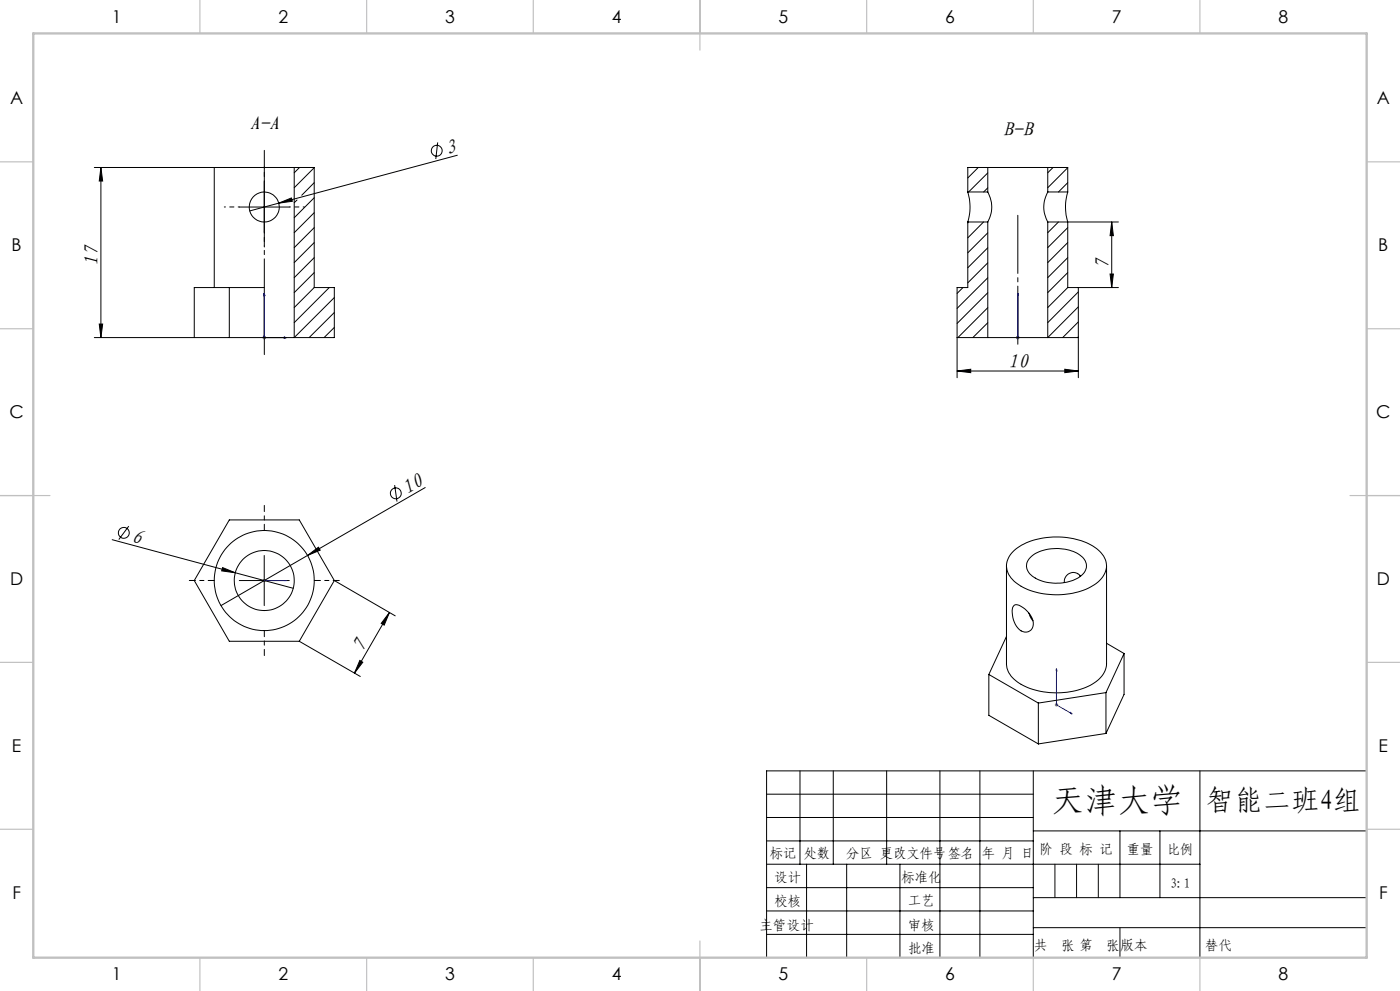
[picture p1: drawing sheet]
<svg xmlns="http://www.w3.org/2000/svg" width="420mm" height="297mm" viewBox="0 0 420 297" stroke-linecap="round" stroke-linejoin="round" font-family="sans-serif">
<g fill="none" stroke="#000" stroke-width=".3">
<path d="M28.3 50.2h36M30.3 50.2v51M30.3 50.2l.5 4.1h-1zM79.3 54.5v15M131.3 42.7l-.6 5M137.2 46.5l-53.6 14.4M71.8 62.1h15M83.6 60.9l3.8-1.6 .3 1zM83.6 60.9l-8.7 2.3M320.3 66.5h15.2M333.5 66.5v19.7M333.5 66.5l.5 4.1h-1z"/>
<path d="M29.8 97.1h1l-.5 4.1zM323.5 86.2h12M333 82.1h1l-.5 4.1zM28.3 101.2h30M287.1 111.2l4.1-.5v1zM287.1 101.2v12M287.1 111.2h36.4M319.4 110.7l4.1 .5-4.1 .5zM323.5 101.2v12M38.6 157.7l-3 4M118.4 145.4l.7 4.9M127.6 146.1l-35.3 20.4"/>
<path d="M33.7 161.7l36.9 10M66.8 170.1l3.8 1.6-4.1-.6zM70.6 171.7l17.4 4.6M71.8 174h15M79.3 166.5v15M92.3 166.5l3.2-2.5 .6 .9zM92.3 166.5l-26 15M100.3 174l18.3 10.6M89.8 192.2l18.3 10.5M107.9 197.9l.9 .6-2.5 3.3zM116.8 183.5l-1.5 3.9-.9-.6zM116.8 183.5l-10.5 18.3"/>
<path d="M230 238h80M240 231v28M250 231v28M266 231v28M282 231v56M294 231v56M310 231v56M360 231v56M410 231h-180v56M230 245h80M230 252h80M230 259h130"/>
<path d="M242 259v28M254 259v28M270 259v28M310 249h100M336 249v20M348 249v20M230 266h80M230 273h80M310 269h100M310 278h100M230 280h80"/>
<circle cx="131" cy="45.2" r="1.63"/>
<circle cx="37.1" cy="159.7" r="1.62"/>
<circle cx="118.7" cy="147.8" r="1.63"/>
</g>
<g fill="none" stroke="#00f" stroke-width=".3">
<path d="M79.3 87.9v13.3h6.6M79.3 87.9l.1 .7h-.3zM305.3 87.9v.7v-.7M305.3 87.9v13.3M85.3 101l.6 .2-.6 .1zM305.3 101v.3zM305.3 101.2h.1M79.1 174h.3zM79.3 174h.1M79.3 174h6.6M85.9 174h-.6h.6M316.9 200.4l.2 .6-.3-.1z"/>
<path d="M316.9 200.4v10.8l4.7 2.8M321.2 213.5l.4 .5-.4-.2z"/>
</g>
<g fill="none" stroke="#808080" stroke-width=".3">
<path d="M78.8 101.2h1M78.9 100.8l.7 .7M79.3 100.7v1M79.6 100.8l-.7 .7M304.8 101.2h1M305 100.8l.7 .7M305.3 100.7v1M305.7 100.8l-.7 .7M78.8 174h1M78.9 173.6l.7 .7M79.3 173.5v1M79.6 173.6l-.7 .7"/>
<path d="M316.4 211.2h1.1M316.6 210.9l.7 .7M316.9 210.7v1M317.3 210.9l-.7 .7"/>
</g>
<path d="M79.3 54.5v-4.5M71.8 62h-4.5M79.3 69.5v4.5M86.8 62h4.5" fill="none" stroke="#000" stroke-width=".3" stroke-dasharray="30.5 1.3 1.3 1.3" stroke-dashoffset="30.1"/>
<path d="M79.3 159v-7.5M64.3 174h-7.5M94.3 174h7.5M79.3 189v7.5" fill="none" stroke="#000" stroke-width=".3" stroke-dasharray="30.5 1.3 1.3 1.3" stroke-dashoffset="28.6"/>
<path d="M305.3 103.2v-38.7" fill="none" stroke="#000" stroke-width=".3" stroke-dasharray="30.5 1.3 1.3 1.3" stroke-dashoffset="13.1"/>
<path d="M79.3 106.3v-61.2" fill="none" stroke="#000" stroke-width=".3" stroke-dasharray="30.5 1.3 1.3 1.3" stroke-dashoffset="1.8"/>
<path d="M316.5 259v10M323 259v10M329.5 259v10M336 278v9" fill="none" stroke="#0a0605" stroke-width=".3"/>
<g fill="none" stroke="#c0c0c0" stroke-width=".35">
<path d="M60 0v10M110 0v10M160 0v10M210 0v15M260 0v10M310 0v10M360 0v10M0 48.5h10M410 48.5h10M0 98.5h10M410 98.5h10M0 148.5h15"/>
<path d="M405 148.5h15M0 198.5h10M410 198.5h10M0 248.5h10M410 248.5h10M60 287v10M110 287v10M160 287v10M210 282v15M260 287v10M310 287v10M360 287v10"/>
</g>
<path d="M10 10h400v277h-400z" fill="none" stroke="#c0c0c0" stroke-width=".7"/>
<g fill="#00f">
<path d="M321.2 213.5l.4 .5-.4-.2zM316.9 200.4l.2 .6-.3-.1zM85.3 174h.6zM79.1 174h.3z"/>
<path d="M305.3 101v.3zM305.3 87.9v.7zM305.3 101v.3zM305.3 87.9v.7z"/>
<path d="M85.3 101l.6 .2-.6 .1zM79.3 87.9l.1 .7h-.3zM85.3 101l.6 .2-.6 .1zM79.3 87.9l.1 .7h-.3z"/>
</g>
<g fill="#000">
<path d="M83.6 60.9l3.8-1.6 .3 1zM66.8 170.1l3.8 1.6-4.1-.6zM92.3 166.5l3.2-2.5 .6 .9z"/>
<path d="M30.3 50.2l.5 4.1h-1zM29.8 97.1h1l-.5 4.1z"/>
<path d="M333 82.1h1l-.5 4.1zM333.5 66.5l.5 4.1h-1z"/>
<path d="M287.1 111.2l4.1-.5v1zM319.4 110.7l4.1 .5-4.1 .5z"/>
<path d="M107.9 197.9l.9 .6-2.5 3.3zM116.8 183.5l-1.5 3.9-.9-.6z"/>
</g>
<g fill="none" stroke="#000" stroke-width=".3">
<path d="M88.3 50.2h-24v36M88.3 50.2h6v36M88.3 50.2v51M89.1 59.9l-.8 .8M89.9 50.2l-1.6 1.6M94.3 50.3l-6 6M94.3 54.7l-3.8 3.8M94.3 59.3l-6 6M290.3 57.5a15.4 15.4 0 0 1 0 9M290.3 57.5h6M293.5 50.2l-3.2 3.1M296.3 57.5a9 9 0 0 1 0 9"/>
<path d="M296.3 50.2h18M296.3 50.2h-6v7.3M296.3 51.8l-5.7 5.7M296.3 56.3l-1.2 1.2M296.3 50.2v7.3M314.3 57.5a9.1 9.1 0 0 0 0 9M314.3 50.2h6v7.3M314.3 50.2v7.3M314.3 57.5h6M315.9 50.2l-1.6 1.6M320.3 57.5a15.3 15.3 0 0 0 0 9M320.3 50.3l-6 6"/>
<path d="M320.3 54.7l-2.8 2.8M94.3 63.7l-6 6M94.3 68.2l-6 6M94.3 72.7l-6 6M94.3 77.2l-6 6M290.3 66.5v19.7h-3.2v15h9.2M290.3 66.5h6M290.6 66.5l-.3 .3M295.1 66.5l-4.8 4.8M296.3 69.8l-6 6M296.3 74.3l-6 6M296.3 78.8l-6 6"/>
<path d="M296.3 66.5v34.7M314.3 66.5v34.7M314.3 66.5h6M317.5 66.5l-3.2 3.2M320.3 68.2l-6 6M320.3 72.7l-6 6M320.3 77.2l-6 6M320.3 66.5v19.7M68.8 86.2v15M79.3 86.2h-21v15h30M94.3 81.7l-6 6M94.3 86.2l-6 6"/>
<path d="M94.3 86.2h6v15h-12M98.8 86.2l-10.5 10.5M100.3 89.2l-12 12M100.3 93.7l-7.6 7.5M100.3 98.1l-3.1 3.1M288.9 86.2l-1.8 1.7M296.3 87.7l-9.2 9.2M296.3 92.2l-8.9 9M296.3 83.3l-9.2 9.1M296.3 96.7l-4.4 4.5M320.3 86.2h3.2v15h-9.2M320.3 81.7l-6 6"/>
<path d="M320.3 86.2l-6 6M323.5 87.5l-9.2 9.2M323.5 92l-9.2 9.2M323.5 96.5l-4.7 4.7M296.3 101.2h18M323.5 101l-.2 .2M68.8 155.8h21l10.5 18.2-10.5 18.2h-21l-10.5-18.2zM301.9 169.6v29.4a7.8 7.8 0 0 0 5.1 6.5 23 23 0 0 0 21.9-1.2 7 7 0 0 0 3.1-5.3v-29.4M303.8 165.4a19.8 19.8 0 0 1 15.7-4.4 15.6 15.6 0 0 1 11.6 5.6 6 6 0 0 1-2.2 8.3 22.5 22.5 0 0 1-23.7 0 6 6 0 0 1-2.4-8.1zM309.1 167.1a12.7 12.7 0 0 1 12.3-2 5.3 5.3 0 0 1 4.5 4.9 6.4 6.4 0 0 1-5.2 4.3 12.3 12.3 0 0 1-12-2.6 3.3 3.3 0 0 1 .4-4.6zM324 172.5l.1 .3M324.2 172.7a2.71 2.71 0 0 0-3.2-.9 2.71 2.71 0 0 0-1.7 2.8"/>
<path d="M301.9 190.7l-5.2 11.4M304.3 181.4a3.6 3.6 0 0 1 3.6 1.5 4.4 4.4 0 0 1 1.5 5.9 2.78 2.78 0 0 1-4.4-1.1 7 7 0 0 1-1-6zM308.7 183.8l1.2 2.3M332 192.8l5.2 3.1M337.2 195.9l-5.4 11.7M337.2 195.9v12.2l-5.4 11.7M296.7 202.1l14.8 8.6M296.7 202.1v12.3l14.8 8.6M311.5 210.7v12.3M331.8 207.6l-20.3 3.1M331.8 207.6v12.2M331.8 219.8l-20.3 3.2"/>
<circle cx="79.3" cy="62" r="4.5"/>
<circle cx="79.3" cy="174" r="9"/>
<circle cx="79.3" cy="174" r="15"/>
</g>
<text font-size="9.9" x="315.5" y="243.4">天津大学</text>
<text font-size="8.5" x="361.9" y="242.9">智能二班4组</text>
<g font-size="6">
<text x="74.9" y="38.9">A-A</text>
<text x="301" y="40.9">B-B</text>
<text x="134.2" y="46.5" transform="rotate(-15 134.2 46.5)">3</text>
<text x="29.5" y="79.6" transform="rotate(-90 29.5 79.6)">17</text>
<text x="332.7" y="80.7" transform="rotate(-90 332.7 80.7)">7</text>
<text x="302.4" y="110.4">10</text>
<text x="122.1" y="148.3" transform="rotate(-30 122.1 148.3)">10</text>
<text x="39.2" y="162.4" transform="rotate(15 39.2 162.4)">6</text>
<text x="108.9" y="195.8" transform="rotate(-60 108.9 195.8)">7</text>
</g>
<g font-size="5.3">
<text x="33.5" y="6.8">1</text>
<text x="83.5" y="6.8">2</text>
<text x="133.5" y="6.8">3</text>
<text x="183.5" y="6.8">4</text>
<text x="233.5" y="6.8">5</text>
<text x="283.5" y="6.8">6</text>
<text x="333.5" y="6.8">7</text>
<text x="383.5" y="6.8">8</text>
<text x="3" y="31.1">A</text>
<text x="413" y="31.1">A</text>
<text x="3.5" y="75.3">B</text>
<text x="413.5" y="75.3">B</text>
<text x="2.8" y="125.3">C</text>
<text x="412.8" y="125.3">C</text>
<text x="3" y="175.3">D</text>
<text x="413" y="175.3">D</text>
<text x="3.6" y="225.3">E</text>
<text x="413.6" y="225.3">E</text>
<text x="3.7" y="269.6">F</text>
<text x="413.7" y="269.6">F</text>
<text x="33.5" y="293.8">1</text>
<text x="83.5" y="293.8">2</text>
<text x="133.5" y="293.8">3</text>
<text x="183.5" y="293.8">4</text>
<text x="233.5" y="293.8">5</text>
<text x="283.5" y="293.8">6</text>
<text x="333.5" y="293.8">7</text>
<text x="383.5" y="293.8">8</text>
</g>
<g font-size="4.1">
<text x="230.9" y="257.2">标记</text>
<text x="241.1" y="257.2">处数</text>
<text x="253.9" y="257.2">分区 更改文件号签名</text>
<text x="294.5" y="257.2">年 月 日</text>
<text x="311.8" y="255.9">阶 段 标 记</text>
<text x="338" y="255.9">重量</text>
<text x="350.2" y="255.9">比例</text>
<text x="232.3" y="264.2">设计</text>
<text x="270.4" y="264.2">标准化</text>
<text x="351.1" y="266">3:1</text>
<text x="232.3" y="271.4">校核</text>
<text x="272.4" y="271.3">工艺</text>
<text x="227.9" y="278.6">主管设计</text>
<text x="272.4" y="278.6">审核</text>
<text x="272.4" y="285.5">批准</text>
<text x="310.3" y="284.7">共</text>
<text x="318.4" y="284.7">张 第</text>
<text x="331.9" y="284.7">张</text>
<text x="336.1" y="284.7">版本</text>
</g>
<text font-size="4.1" fill="#0a0605" x="361.6" y="284.7">替代</text>
</svg>
